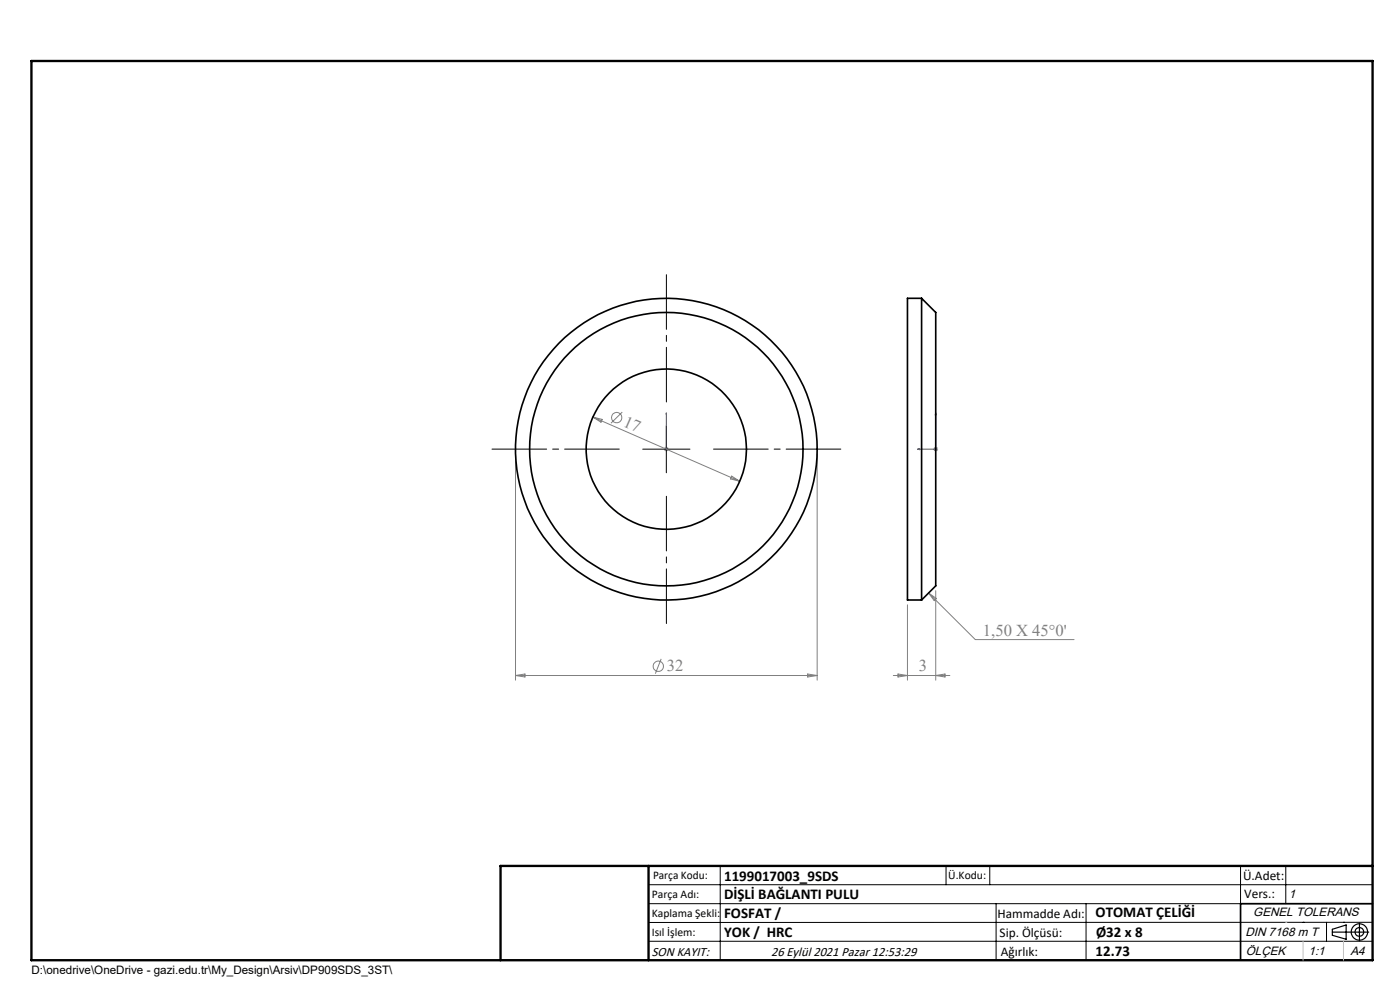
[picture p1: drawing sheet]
<svg xmlns="http://www.w3.org/2000/svg" width="297mm" height="210mm" viewBox="0 0 297 210" stroke-linecap="round" stroke-linejoin="round" font-family="sans-serif">
<g fill="none" stroke="#808080" stroke-width=".21">
<path d="M109.4 96.3v48M125.8 88.5l31.1 13.6M125.8 88.5l1.9 .5-.2 .6zM132 87.4l-2.4 2.4M140.9 95.3h1M141 94.9l.7 .7M141.4 94.8v1M141.7 94.9l-.7 .7M173.4 96.3v48M198 95.3h1M198.2 94.9l.7 .7M198.5 94.8v1"/>
<path d="M198.9 94.9l-.7 .7M155.2 101l1.7 1.1-1.9-.5zM140.3 139.8l-1.3 3.1M192.5 128.3v16M197 125.8l1.6 1.2-.4 .4zM197 125.8l9.9 9.9h21M198.5 125.3v19M109.4 143.3h64M109.4 143.3l2-.3v.6zM171.3 143l2.1 .3-2.1 .3zM189.5 143.3h12M190.5 143l2 .3-2 .3z"/>
<path d="M198.5 143.3l2-.3v.6z"/>
<circle cx="130.8" cy="88.6" r="1.1"/>
<circle cx="139.7" cy="141.3" r="1.1"/>
</g>
<g fill="none" stroke="#000" stroke-width=".25">
<path d="M282.6 197.7h7.8M282.6 197.1l3-.9v3l-3-.8zM288.4 195.8v3.8M106.2 203.7h185"/>
<circle cx="288.4" cy="197.7" r="1.74"/>
<circle cx="288.4" cy="197.7" r=".93"/>
</g>
<path d="M141.4 95.2v.2zM141.4 87.6v.4v-.4M141.4 95.3h.1M141.4 87.6v7.7M194.7 95.3l.4-.1v.2zM198.5 87.6l.1 .4h-.2zM198.5 87.6v7.7h-3.8" fill="none" stroke="#00f" stroke-width=".21"/>
<path d="M131.4 95.3h-27M141.4 85.3v-27M151.4 95.3h27M141.4 105.3v27" fill="none" stroke="#000" stroke-width=".21" stroke-dasharray="15.2 1.3 1.3 1.3" stroke-dashoffset="3.6"/>
<g fill="none" stroke="#000" stroke-width=".21">
<path d="M136.3 95.3h10.1M141.4 90.3v10M137.6 187.7h153.6M137.6 191.7h153.6M137.6 199.7h153.6M152.8 183.7v20M200.7 183.7v4M210 183.7v4M211.3 191.7v12M230.4 191.7v12M263.2 183.7v20M272.8 183.7v8"/>
<path d="M276.4 195.6h.1M281.4 195.6v4.1M285 195.6h.1M291.2 195.6l-153.6 .1"/>
</g>
<path d="M291.2 191.7h-28v12" fill="none" stroke="#000" stroke-width=".35"/>
<path d="M6.7 12.9h284.5v190.8h-284.5zM137.6 183.7v20M291.2 183.7h-185v20" fill="none" stroke="#000" stroke-width=".5"/>
<path d="M276.4 199.7v4M285 199.7v4" fill="none" stroke="#c0c0c0" stroke-width=".21"/>
<path d="M272.8 195.6h.1" fill="none" stroke="#c0c0c0" stroke-width=".25"/>
<g fill="#00f">
<path d="M141.4 95.2v.2zM141.4 87.6v.4z"/>
<path d="M194.7 95.3l.4 .1v-.2zM198.5 87.6l-.1 .4h.2z"/>
</g>
<g fill="none" stroke="#000" stroke-width=".35">
<path d="M195.5 63.3h-3v64h3M195.5 63.3v64M195.5 63.3l3 3v58l-3 3"/>
<circle cx="141.4" cy="95.3" r="32"/>
<circle cx="141.4" cy="95.3" r="17"/>
<circle cx="141.4" cy="95.3" r="29"/>
</g>
<g font-size="3.5" fill="#808080">
<text x="132" y="90.3" transform="rotate(24 132 90.3)">17</text>
<text x="208.5" y="134.8">1,50 X 45°0'</text>
<text x="141.5" y="142.4">32</text>
<text x="194.9" y="142.4">3</text>
</g>
<g font-size="3.2">
<text x="153.6" y="190.8">DİŞLİ BAĞLANTI PULU</text>
<text x="153.6" y="186.8">1199017003_9SDS</text>
<text x="153.6" y="194.8">FOSFAT /</text>
<text x="232.4" y="194.5">OTOMAT ÇELİĞİ</text>
<text x="153.6" y="198.8">YOK / HRC</text>
<text x="232.4" y="202.8">12.73</text>
<text x="232.5" y="198.8">Ø32 x 8</text>
</g>
<g font-size="2.8">
<text x="263.7" y="186.7">Ü.Adet:</text>
<text x="263.9" y="190.5">Vers.:</text>
<text x="211.6" y="194.8">Hammadde Adı:</text>
<text x="138.3" y="202.8">SON KAYIT:</text>
<text x="163.6" y="202.8">26 Eylül 2021 Pazar 12:53:29</text>
<text x="212.1" y="198.7">Sip. Ölçüsü:</text>
<text x="212.3" y="202.7">Ağırlık:</text>
</g>
<g font-size="2.6">
<text x="273.4" y="190.4">1</text>
<text x="265.9" y="194.4">GENEL TOLERANS</text>
<text x="264.2" y="198.5">DIN 7168 m T</text>
<text x="264.3" y="202.6">ÖLÇEK</text>
<text x="277.6" y="202.6">1:1</text>
<text x="286.5" y="202.6">A4</text>
</g>
<g font-size="2.5">
<text x="138.3" y="190.5">Parça Adı:</text>
<text x="138.5" y="186.5">Parça Kodu:</text>
<text x="201.2" y="186.5">Ü.Kodu:</text>
<text x="138.3" y="194.5">Kaplama Şekli:</text>
<text x="138.3" y="198.6">Isıl İşlem:</text>
<text x="6.7" y="206.7">D:\onedrive\OneDrive - gazi.edu.tr\My_Design\Arsiv\DP909SDS_3ST\</text>
</g>
</svg>
